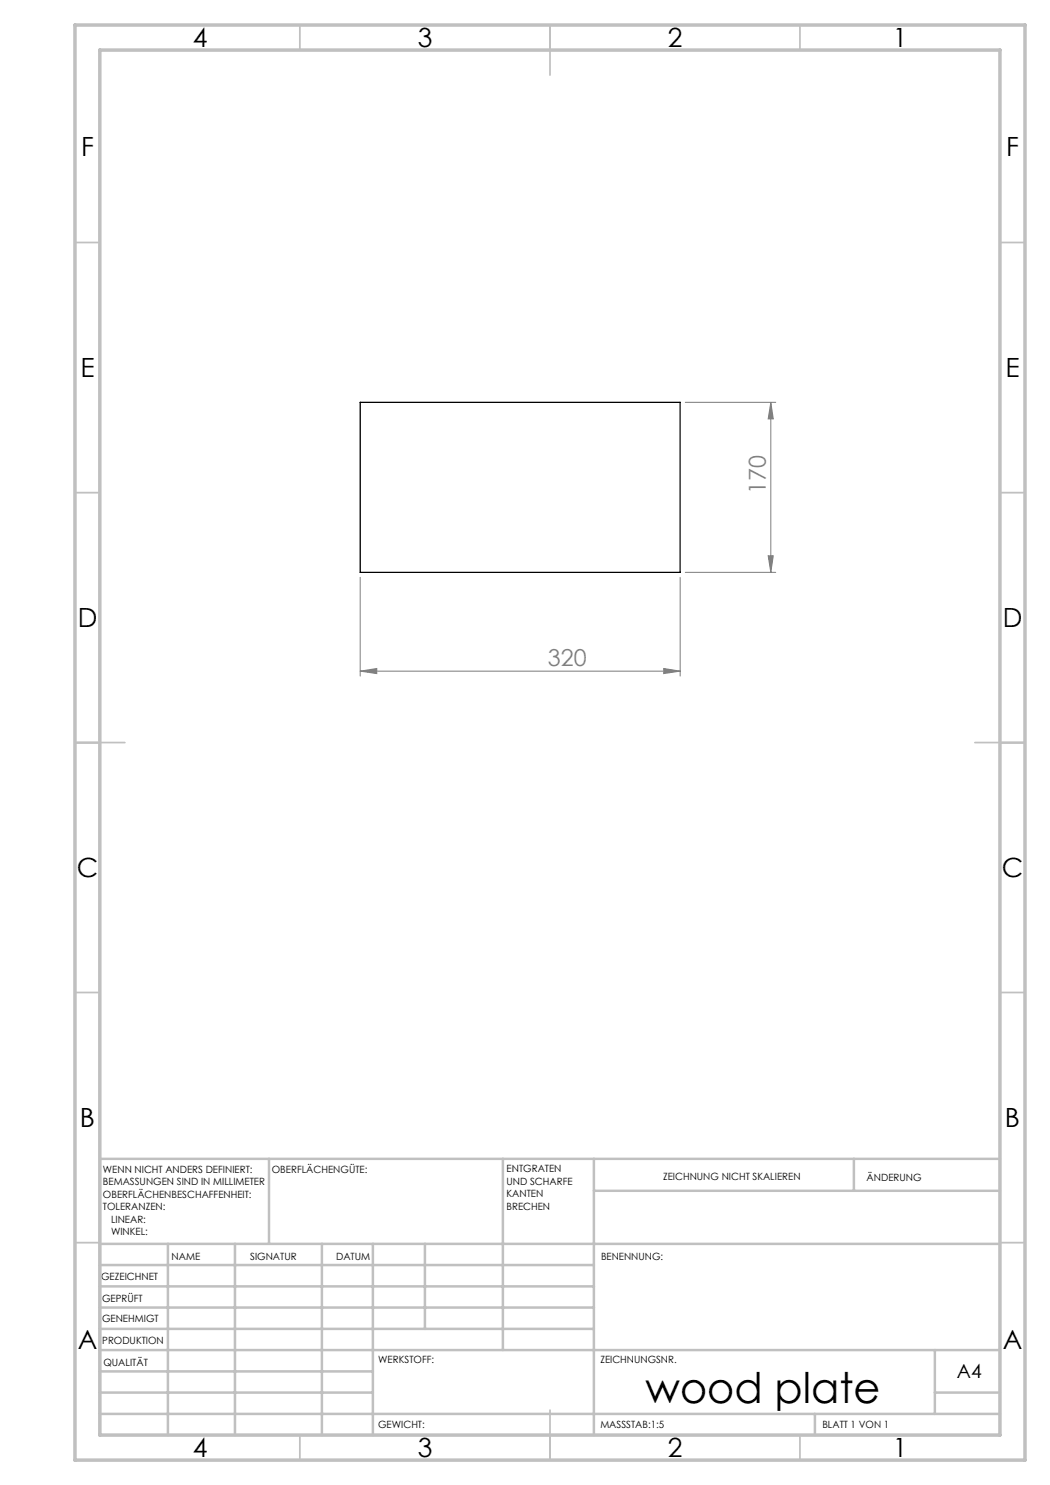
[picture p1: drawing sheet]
<svg xmlns="http://www.w3.org/2000/svg" width="210mm" height="297mm" viewBox="0 0 210 297" stroke-linecap="round" stroke-linejoin="round" font-family="sans-serif">
<path d="M137.1 80.5h18.1M154.2 80.5l.5 3.3h-1.1zM154.2 80.5v34M72 115.5v19.7M136 115.5v19.7M137.1 114.5h18.1M153.6 111.2h1.1l-.5 3.3zM72 134.2l3.4-.5v1zM72 134.2h64M132.8 133.7l3.2 .5-3.2 .5z" fill="none" stroke="#808080" stroke-width=".2"/>
<g fill="none" stroke="#c0c0c0" stroke-width=".35">
<path d="M60 5v5M110 5v10M160 5v5M15 48.5h5M200 48.5h5M15 98.5h5M200 98.5h5M15 148.5h10M195 148.5h10M15 198.5h5M200 198.5h5M15 248.5h5"/>
<path d="M200 248.5h5M60 287v5M110 282v10M160 287v5"/>
</g>
<g fill="none" stroke="#c0c0c0" stroke-width=".5">
<path d="M53.8 231.8v17M100.6 231.8v38.2M118.8 231.8v55.2M118.8 238.2h81.2M170.8 231.8v6.4M200 231.8h-180v55.2M20 248.8h180M20 257.3h98.8M20 253h98.8M33.6 248.8v38.2M47 248.8v38.2M64.4 248.8v38.2"/>
<path d="M74.6 248.8v38.2M85 248.8v17M20 265.8h98.8M20 261.5h98.8M20 278.5h54.6M20 274.3h54.6M20 270h180M187 278.5h13M187 270v12.8M20 282.8h180M163 282.8v4.2"/>
</g>
<path d="M15 5h190v287h-190zM20 10h180v277h-180z" fill="none" stroke="#c0c0c0" stroke-width=".7"/>
<g fill="#808080">
<path d="M72 134.2l3.4-.5v1zM132.8 133.7l3.2 .5-3.2 .5z"/>
<path d="M153.6 111.2h1.1l-.5 3.3zM154.2 80.5l.5 3.3h-1.1z"/>
</g>
<path d="M72 80.5h64v34h-64z" fill="none" stroke="#000" stroke-width=".25"/>
<text font-size="8.5" x="129.1" y="280.6">wood plate</text>
<g font-size="5.3">
<text x="38.5" y="9.5">4</text>
<text x="83.5" y="9.5">3</text>
<text x="133.6" y="9.5">2</text>
<text x="178.6" y="9.5">1</text>
<text x="16.2" y="31.2">F</text>
<text x="201.2" y="31.2">F</text>
<text x="16.1" y="75.5">E</text>
<text x="201.1" y="75.5">E</text>
<text x="15.5" y="125.5">D</text>
<text x="200.5" y="125.5">D</text>
<text x="15.4" y="175.5">C</text>
<text x="200.4" y="175.5">C</text>
<text x="16" y="225.5">B</text>
<text x="201" y="225.5">B</text>
<text x="15.5" y="269.7">A</text>
<text x="200.5" y="269.7">A</text>
<text x="38.5" y="291.5">4</text>
<text x="83.5" y="291.5">3</text>
<text x="133.6" y="291.5">2</text>
<text x="178.6" y="291.5">1</text>
</g>
<g font-size="4.7" fill="#808080">
<text x="153.2" y="98.8" transform="rotate(-90 153.2 98.8)">170</text>
<text x="109.6" y="133.2">320</text>
</g>
<text font-size="3.9" x="191.4" y="275.6">A4</text>
<g font-size="2">
<text x="20.6" y="234.6">WENN NICHT ANDERS DEFINIERT:</text>
<text x="20.6" y="237.1">BEMASSUNGEN SIND IN MILLIMETER</text>
<text x="20.6" y="239.6">OBERFLÄCHENBESCHAFFENHEIT:</text>
<text x="54.4" y="234.6">OBERFLÄCHENGÜTE:</text>
<text x="101.3" y="234.5">ENTGRATEN</text>
<text x="101.3" y="237">UND SCHARFE</text>
<text x="101.3" y="239.5">KANTEN</text>
<text x="132.6" y="236">ZEICHNUNG NICHT SKALIEREN</text>
<text x="173.3" y="236.2">ÄNDERUNG</text>
<text x="20.6" y="242.1">TOLERANZEN:</text>
<text x="22.2" y="244.6">LINEAR:</text>
<text x="101.3" y="242">BRECHEN</text>
<text x="22.2" y="247.1">WINKEL:</text>
<text x="34.3" y="252">NAME</text>
<text x="50" y="251.9">SIGNATUR</text>
<text x="67.2" y="251.9">DATUM</text>
<text x="120.2" y="251.9">BENENNUNG:</text>
<text x="20.2" y="256.1">GEZEICHNET</text>
<text x="20.4" y="260.3">GEPRÜFT</text>
<text x="20.4" y="264.4">GENEHMIGT</text>
<text x="20.5" y="268.8">PRODUKTION</text>
<text x="20.7" y="273.1">QUALITÄT</text>
<text x="75.6" y="272.5">WERKSTOFF:</text>
<text x="120.1" y="272.5">ZEICHNUNGSNR.</text>
<text x="75.6" y="285.5">GEWICHT:</text>
<text x="120.1" y="285.6">MASSSTAB:1:5</text>
<text x="164.5" y="285.6">BLATT 1 VON 1</text>
</g>
</svg>
